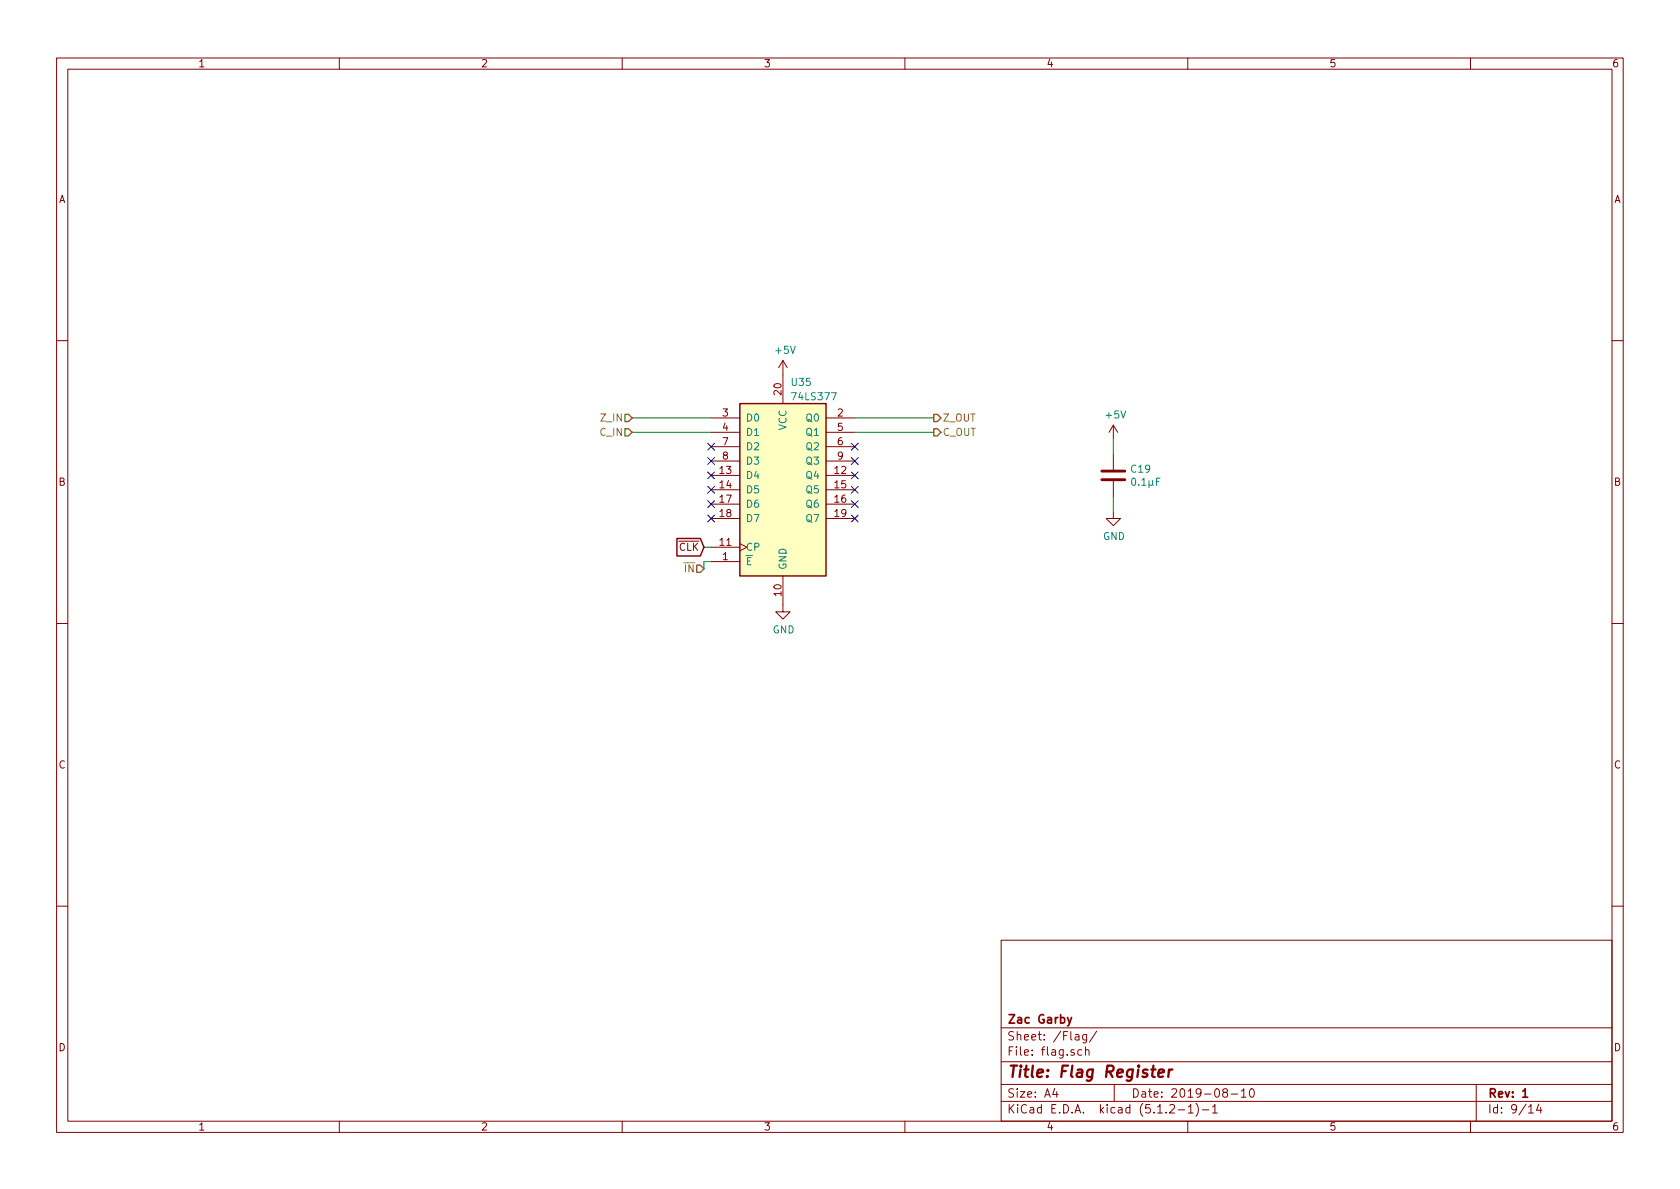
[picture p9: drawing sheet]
<svg xmlns="http://www.w3.org/2000/svg" width="297mm" height="210mm" viewBox="0 0 297 210" stroke-linecap="round" stroke-linejoin="round" font-family="sans-serif">
<g fill="none" stroke="#840000" stroke-width=".18">
<path d="M10 10.3h277v189.9h-277zM12 12.2h273v186.1h-273zM60 10.3v1.9M110 10.3v1.9M160 10.3v1.9M210 10.3v1.9M260 10.3v1.9M10 60.2h2M125.7 73.9h5.1M125.7 76.4h5.1M125.7 79h5.1M138.4 63.7v7.7"/>
<path d="M138.4 63.7l-.7 1.3M138.4 63.7l.8 1.3M146 73.9h5.1M146 76.4h5.1M146 79h5.1M196.8 75.2l-.7 1.2M196.8 75.2v2.5M196.8 75.2l.8 1.2M285 60.2h2M125.7 99.3h5.1M125.7 96.8h5.1M125.7 84.1h5.1"/>
<path d="M125.7 86.6h5.1M125.7 89.1h5.1M125.7 91.7h5.1M125.7 81.5h5.1M130.8 96.1l1.3 .7-1.3 .6M146 84.1h5.1M146 86.6h5.1M146 89.1h5.1M146 91.7h5.1M146 81.5h5.1M196.8 90.4v1.3h1.3l-1.3 1.3-1.2-1.3h1.2M196.8 80.3v2.8"/>
<path d="M196.8 85.1v2.8M10 110.3h2M138.4 101.8v6.4h1.3l-1.3 1.3-1.2-1.3h1.2M285 110.3h2M10 160.2h2M177 166.3h108v32h-108zM285 160.2h2M60 198.3v1.9M110 198.3v1.9M160 198.3v1.9M177 194.8h108M177 191.8h108"/>
<path d="M177 187.8h108M177 181.8h108M186.5 192.5l-.4 1h1M186.8 193v1M190.1 183h.6l.1 .9M190.8 183.3l-.5 .1-.2 .2v.2l.2 .1 .5-.1M191.3 185.7l-.5-.1-.2 .3v.6l.2 .1 .5-.1M191.9 185.7h.1a.37 .37 0 0 1 .6 .1v.8M191.9 185.1v1.5M192.1 182.9v1.2l-.3 .3-.3-.1M192.1 183l-.4-.1-.3 .3 .1 .6 .2 .1 .4-.1M193.9 182.3l-1.3 2"/>
<path d="M197 191.8v3M206.8 195.5l.2-.2h.4l.2 .2 .1 .3-.1 .2-.8 .8h.9M208.3 196.3h1.2M210 198.3v1.9M210.1 195.8l.4-.5v1.5M210.1 196.8h.9M211.5 195.1a1.71 1.71 0 0 1 0 2.3M212.6 196.3h1.1M214.4 195.8l.4-.5v1.5M214.4 196.8h.8M216.5 193.2l-.3-.3 .1-.2a.48 .48 0 0 1 .6-.1l.1 .2-.1 .3-.6 .1a.48 .48 0 0 0 0 .7l.2 .1 .5-.1v-.4l-.2-.3M217.7 193.5h1.1"/>
<path d="M219.5 193l.4-.5v1.5M219.5 194h.8M221.1 192.6l.2-.1a.8 .8 0 0 1 .5 .8 .8 .8 0 0 1-.5 .7 1 1 0 0 1-.2-1.4zM260 198.3v1.9M261 191.8v6.5M270.3 195.8l.4-.5v1.5M270.3 196.8h.8M272.1 195.2l-.4 1.1h.9M272.4 195.8v1"/>
</g>
<path d="M188.7 179.9l.4 1M189.5 179.9l-.5 1.4-.3 .1M269.2 193l.5-.5v1.5M269.2 194h.9" fill="none" stroke="#840000" stroke-width=".3"/>
<path d="M204.8 189.8l1-.2-.1-.4h-.7l-.2 1 .2 .2 .6-.1M206.7 189.1l-.1 1.3M207.3 189.1a.54 .54 0 0 0-.6 .4" fill="none" stroke="#840000" stroke-width=".41"/>
<path d="M130.8 71.4h15.2v30.4h-15.2z" fill="#ffffc2" stroke="#ffffc2" stroke-width=".18"/>
<path d="M130.8 71.4h15.2v30.4h-15.2zM119.7 95.2h4.1l.7 1.6-.7 1.5h-4.1z" fill="none" stroke="#840000" stroke-width=".25"/>
<path d="M111.8 76.4h13.9M111.8 73.9h13.9M151.1 76.4h14M151.1 73.9h14M196.8 77.7v2.6M124.5 96.8h1.2M125.7 99.3h-1.2v1.3M196.8 87.9v2.5" fill="none" stroke="#008400" stroke-width=".18"/>
<path d="M110.5 73.3h.6l.7 .6-.7 .6h-.6zM110.5 75.8h.6l.7 .6-.7 .7h-.6zM165.1 73.3h.6l.7 .6-.7 .6h-.6zM165.1 75.8h.6l.7 .6-.7 .7h-.6zM123.2 99.9h.6l.7 .7-.7 .6h-.6z" fill="none" stroke="#848400" stroke-width=".25"/>
<g fill="none" stroke="#000084" stroke-width=".18">
<path d="M125.1 78.4l1.2 1.2M126.3 78.4l-1.2 1.2M150.5 78.4l1.2 1.2M151.7 78.4l-1.2 1.2M125.1 80.9l1.2 1.2M125.1 83.5l1.2 1.2M125.1 86l1.2 1.2M125.1 88.5l1.2 1.3M125.1 91.1l1.2 1.2M126.3 80.9l-1.2 1.2M126.3 83.5l-1.2 1.2M126.3 86l-1.2 1.2"/>
<path d="M126.3 88.5l-1.2 1.3M126.3 91.1l-1.2 1.2M150.5 80.9l1.2 1.2M150.5 83.5l1.2 1.2M150.5 86l1.2 1.2M150.5 88.5l1.2 1.3M150.5 91.1l1.2 1.2M151.7 80.9l-1.2 1.2M151.7 83.5l-1.2 1.2M151.7 86l-1.2 1.2M151.7 88.5l-1.2 1.3M151.7 91.1l-1.2 1.2"/>
</g>
<path d="M194.8 84.8h4.1M194.8 83.3h4.1" fill="none" stroke="#840000" stroke-width=".51"/>
<text font-size="2.8" fill="#840000" x="178" y="190.5">Title: Flag Register</text>
<g font-size="2.1" fill="#840000">
<text x="178" y="184">Sheet: /Flag/</text>
<text x="178" y="181">Zac Garby</text>
<text x="178" y="186.7">File: flag.sch</text>
<text x="178" y="196.9">KiCad E.D.A. kicad (5.1.2-1)-1</text>
<text x="178" y="194.1">Size: A4</text>
<text x="200" y="194.1">Date: 2019-08-10</text>
<text x="263" y="194.1">Rev: 1</text>
<text x="263" y="196.9">Id: 9/14</text>
</g>
<g font-size="1.8" fill="#840000">
<text x="35" y="11.9">1</text>
<text x="85" y="11.9">2</text>
<text x="135" y="11.9">3</text>
<text x="185" y="11.9">4</text>
<text x="235" y="11.9">5</text>
<text x="285" y="11.9">6</text>
<text x="10.4" y="35.9">A</text>
<text x="285.4" y="35.9">A</text>
<text x="138.2" y="69.8" transform="rotate(-90 138.2 69.8)">20</text>
<text x="127.8" y="73.7">3</text>
<text x="127.8" y="76.2">4</text>
<text x="148.1" y="73.7">2</text>
<text x="148.1" y="76.2">5</text>
<text x="127.3" y="83.8">13</text>
<text x="127.8" y="78.7">7</text>
<text x="127.8" y="81.3">8</text>
<text x="147.6" y="83.8">12</text>
<text x="148.1" y="78.7">6</text>
<text x="148.1" y="81.3">9</text>
<text x="10.4" y="85.9">B</text>
<text x="127.3" y="86.4">14</text>
<text x="127.3" y="88.9">17</text>
<text x="147.6" y="86.4">15</text>
<text x="147.6" y="88.9">16</text>
<text x="285.4" y="85.9">B</text>
<text x="127.3" y="91.4">18</text>
<text x="147.6" y="91.4">19</text>
<text x="120" y="97.4">CLK</text>
<text x="127.3" y="96.5">11</text>
<text x="127.8" y="99.1">1</text>
<text x="138.2" y="105.4" transform="rotate(-90 138.2 105.4)">10</text>
<text x="10.4" y="135.9">C</text>
<text x="285.4" y="135.9">C</text>
<text x="10.4" y="185.9">D</text>
<text x="285.4" y="185.9">D</text>
<text x="35" y="199.9">1</text>
<text x="85" y="199.9">2</text>
<text x="135" y="199.9">3</text>
<text x="185" y="199.9">4</text>
<text x="235" y="199.9">5</text>
<text x="285" y="199.9">6</text>
</g>
<g font-size="1.8" fill="#008484">
<text x="137.2" y="62.6">+5V</text>
<text x="140" y="68.2">U35</text>
<text x="140.3" y="70.8">74LS377</text>
<text x="131.8" y="74.5">D0</text>
<text x="131.8" y="77.1">D1</text>
<text x="139.1" y="76.1" transform="rotate(-90 139.1 76.1)">VCC</text>
<text x="142.7" y="74.5">Q0</text>
<text x="142.7" y="77.1">Q1</text>
<text x="195.6" y="74">+5V</text>
<text x="131.8" y="79.6">D2</text>
<text x="131.8" y="82.2">D3</text>
<text x="142.7" y="79.6">Q2</text>
<text x="142.7" y="82.2">Q3</text>
<text x="200.1" y="83.6">C19</text>
<text x="131.8" y="84.7">D4</text>
<text x="131.8" y="87.2">D5</text>
<text x="131.8" y="89.8">D6</text>
<text x="142.7" y="84.7">Q4</text>
<text x="142.7" y="87.2">Q5</text>
<text x="142.7" y="89.8">Q6</text>
<text x="200.3" y="85.9">0.1µF</text>
<text x="131.8" y="92.3">D7</text>
<text x="142.7" y="92.3">Q7</text>
<text x="195" y="95.5">GND</text>
<text x="131.8" y="99.9">E</text>
<text x="131.8" y="97.4">CP</text>
<text x="139.1" y="100.8" transform="rotate(-90 139.1 100.8)">GND</text>
<text x="136.6" y="112">GND</text>
</g>
<g font-size="1.8" fill="#848400">
<text x="106.2" y="77.1">C_IN</text>
<text x="106.4" y="74.5">Z_IN</text>
<text x="166.6" y="74.5">Z_OUT</text>
<text x="166.6" y="77.1">C_OUT</text>
<text x="121.2" y="101.2">IN</text>
</g>
</svg>
